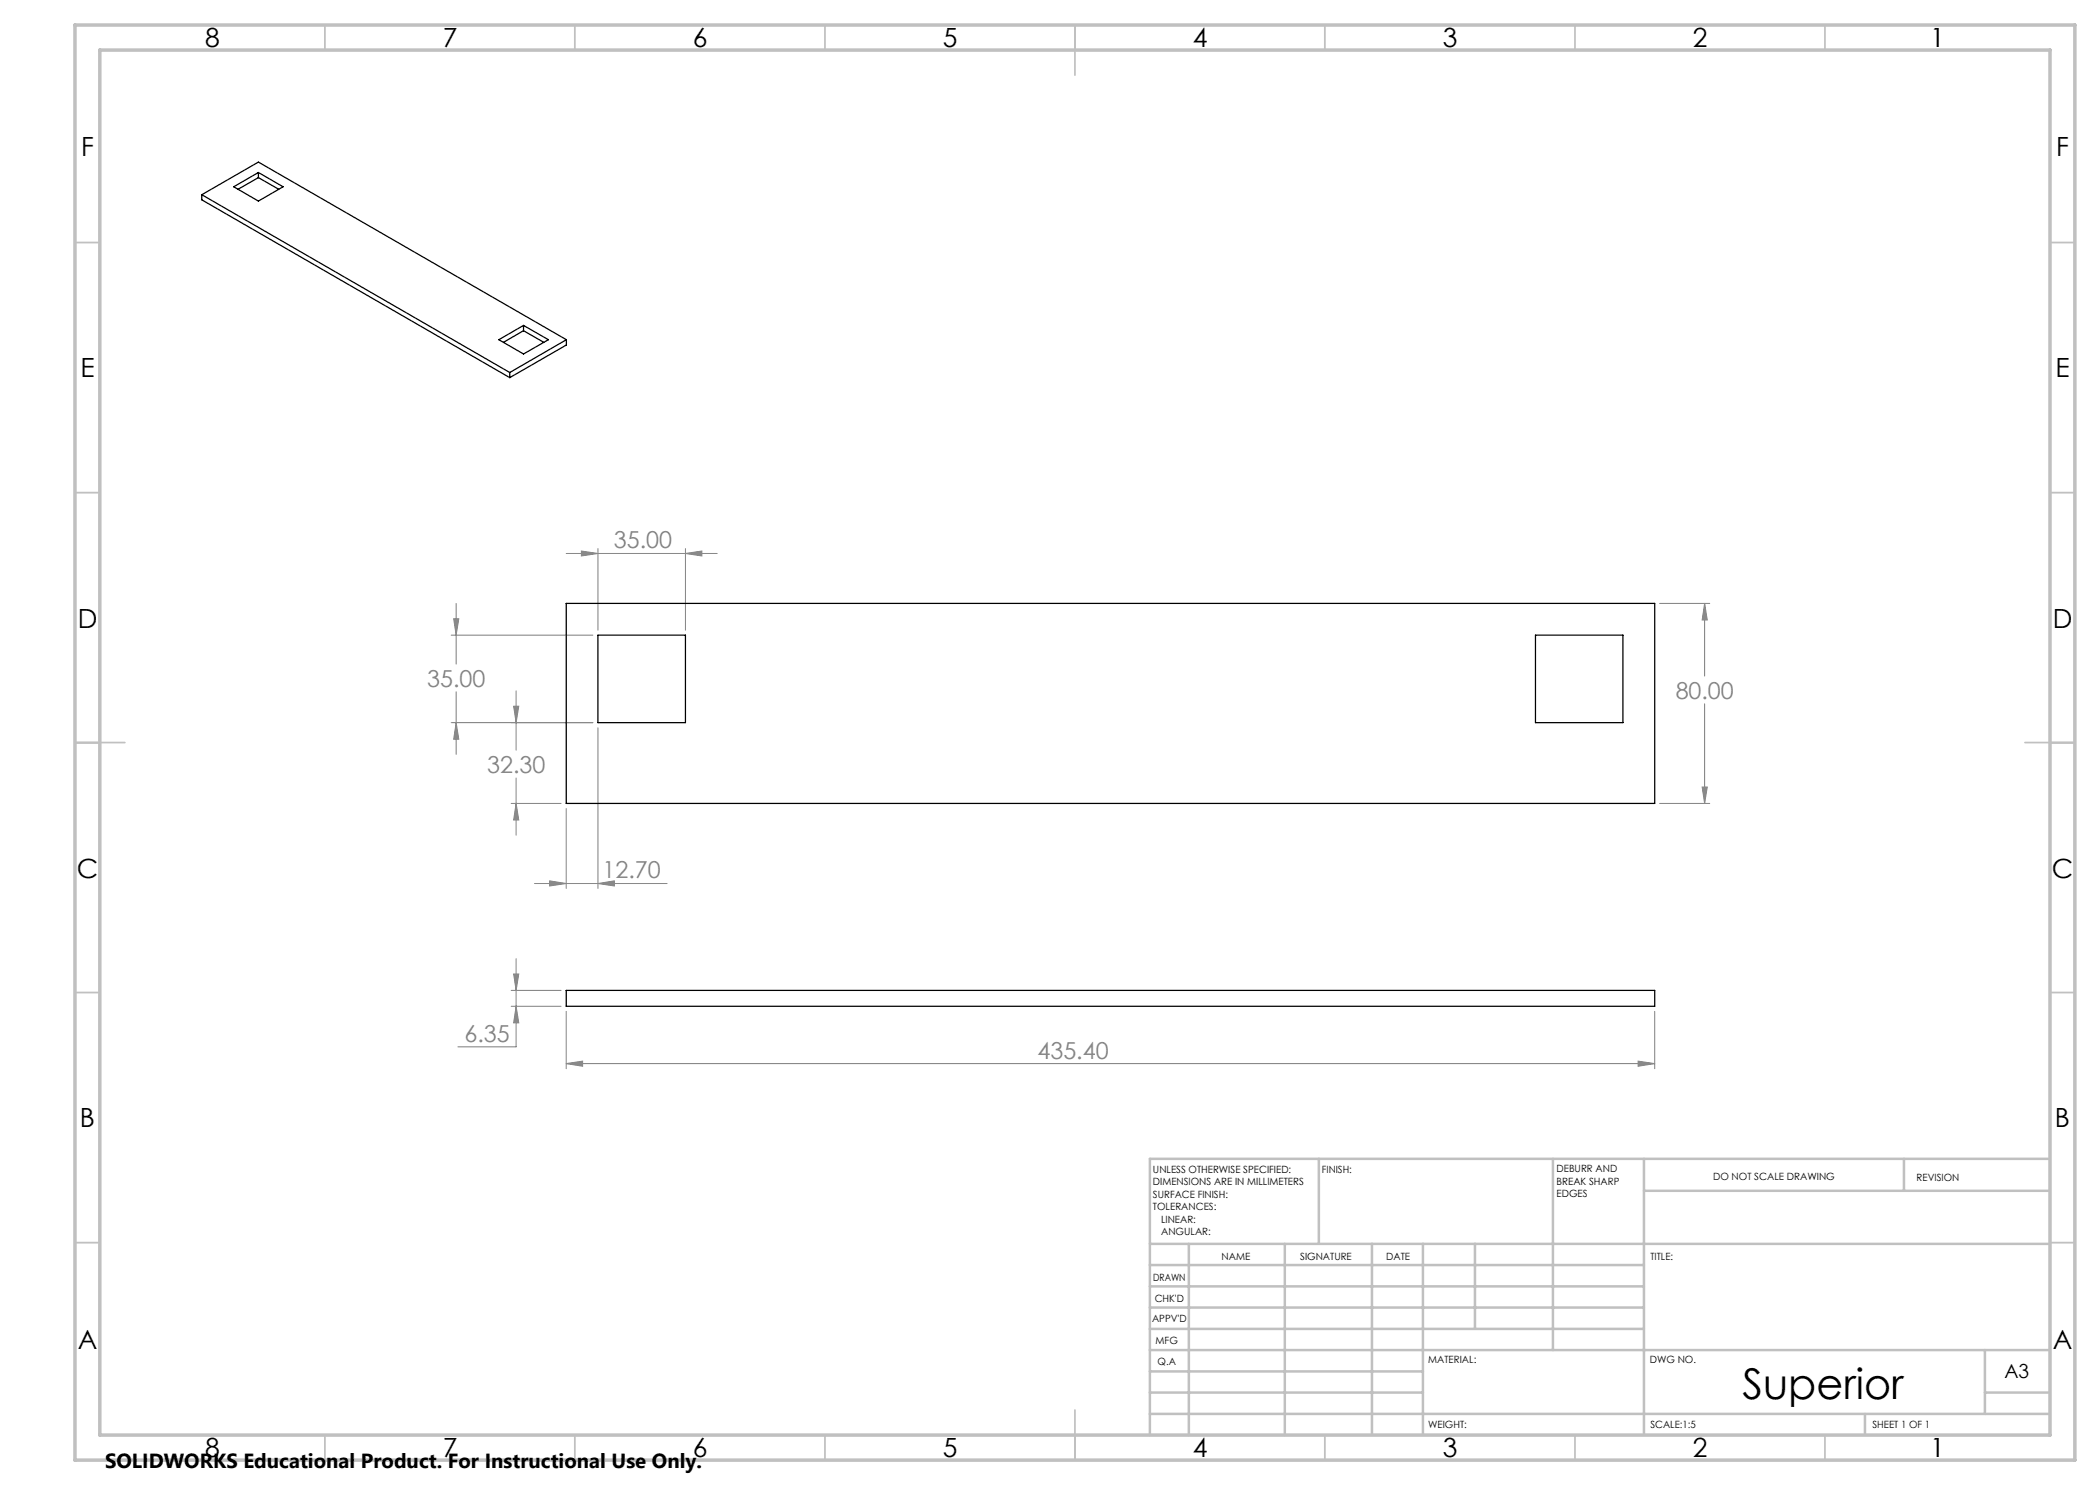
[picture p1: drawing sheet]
<svg xmlns="http://www.w3.org/2000/svg" width="420mm" height="297mm" viewBox="0 0 420 297" stroke-linecap="round" stroke-linejoin="round" font-family="sans-serif">
<g fill="none" stroke="#808080" stroke-width=".2">
<path d="M113.2 110.7h30.2M116.3 110.2l3.3 .5-3.3 .5zM119.6 109.7v16.3M137.1 110.7l3.3-.5v1zM137.1 109.7v16.3M90.2 127h28.4M90.7 123.8h1.1l-.6 3.2zM91.2 120.7v12.1M91.2 138.4v12.5M103.2 138.2v11.8M331.9 120.7h10M340.9 120.7l.6 3.3h-1.1z"/>
<path d="M340.9 120.7v14.5M90.2 144.5h28.4M91.2 144.5l.6 3.3h-1.1zM102.7 141.2h1.1l-.6 3.3zM103.2 155.6v11.4M119.6 145.6v32.1M340.4 157.4h1.1l-.6 3.3zM340.9 140.8v19.9M102.2 160.7h10M103.2 160.7l.6 3.3h-1.1zM106.9 176.7h26.5M109.9 176.2l3.3 .5-3.3 .5z"/>
<path d="M113.2 161.7v16M119.6 176.7l3.3-.5v1zM331.9 160.7h10M102.2 198.1h10M102.7 194.8h1.1l-.6 3.3zM103.2 191.7v17.7h-11.6M102.2 201.3h10M103.2 201.3l.6 3.3h-1.1zM113.2 212.7l3.3-.5v1.1zM113.2 202.3v11.4M113.2 212.7h217.7M327.6 212.2l3.3 .5-3.3 .6z"/>
<path d="M330.9 202.3v11.4"/>
</g>
<g fill="none" stroke="#c0c0c0" stroke-width=".35">
<path d="M65 5v5M115 5v5M165 5v5M215 5v10M265 5v5M315 5v5M365 5v5M15 48.5h5M410 48.5h5M15 98.5h5M410 98.5h5M15 148.5h10"/>
<path d="M405 148.5h10M15 198.5h5M410 198.5h5M15 248.5h5M410 248.5h5M65 287v5M115 287v5M165 287v5M215 282v10M265 287v5M315 287v5M365 287v5"/>
</g>
<g fill="none" stroke="#c0c0c0" stroke-width=".5">
<path d="M263.8 231.8v17M310.6 231.8v38.2M328.8 231.8v55.2M328.8 238.2h81.2M380.8 231.8v6.4M410 231.8h-180v55.2M230 248.8h180M230 257.3h98.8M230 253h98.8M237.8 248.8v38.2M257 248.8v38.2M274.4 248.8v38.2"/>
<path d="M284.6 248.8v38.2M295 248.8v17M230 265.8h98.8M230 261.5h98.8M230 278.5h54.6M230 274.3h54.6M230 270h180M397 278.5h13M397 270v12.8M230 282.8h180M373 282.8v4.2"/>
</g>
<path d="M15 5h400v287h-400zM20 10h390v277h-390z" fill="none" stroke="#c0c0c0" stroke-width=".7"/>
<g fill="#808080">
<path d="M137.1 110.7l3.3-.5v1zM116.3 110.2l3.3 .5-3.3 .5z"/>
<path d="M113.2 212.7l3.3-.5v1.1zM327.6 212.2l3.3 .5-3.3 .6zM102.7 194.8h1.1l-.6 3.3zM103.2 201.3l.6 3.3h-1.1zM91.2 144.5l.6 3.3h-1.1zM90.7 123.8h1.1l-.6 3.2zM102.7 141.2h1.1l-.6 3.3zM103.2 160.7l.6 3.3h-1.1zM340.4 157.4h1.1l-.6 3.3zM340.9 120.7l.6 3.3h-1.1zM109.9 176.2l3.3 .5-3.3 .5zM119.6 176.7l3.3-.5v1z"/>
</g>
<g fill="none" stroke="#000" stroke-width=".25">
<path d="M40.4 38.9l61.6 35.6M40.4 38.9l11.3-6.5 61.6 35.5M40.4 38.9v1.1l61.6 35.5M46.7 37.4l5-2.9 4.9 2.9-4.9 2.8zM51.7 34.5v1M51.7 35.5l4 2.3M51.7 35.5l-4.1 2.3M99.8 67.9l4.9-2.8 5 2.8-5 2.9zM102 74.5v1M104.7 65.1v1M104.7 66.1l4.1 2.4M104.7 66.1l-4 2.4"/>
<path d="M113.3 67.9l-11.3 6.6M113.3 67.9v1.1l-11.3 6.5M113.2 120.7h217.7v40h-217.7zM119.6 127h17.5v17.5h-17.5zM307.1 127h17.5v17.5h-17.5zM113.2 198.1h217.7v3.2h-217.7z"/>
</g>
<text font-size="8.5" x="348.5" y="279.7">Superior</text>
<g font-size="5.3">
<text x="41" y="9.5">8</text>
<text x="88.5" y="9.5">7</text>
<text x="138.5" y="9.5">6</text>
<text x="188.5" y="9.5">5</text>
<text x="238.5" y="9.5">4</text>
<text x="288.5" y="9.5">3</text>
<text x="338.5" y="9.5">2</text>
<text x="386" y="9.5">1</text>
<text x="16.2" y="31.3">F</text>
<text x="411.2" y="31.3">F</text>
<text x="16.1" y="75.5">E</text>
<text x="411.1" y="75.5">E</text>
<text x="15.5" y="125.5">D</text>
<text x="410.5" y="125.5">D</text>
<text x="15.4" y="175.5">C</text>
<text x="410.4" y="175.5">C</text>
<text x="16" y="225.5">B</text>
<text x="411" y="225.5">B</text>
<text x="15.5" y="269.8">A</text>
<text x="410.5" y="269.8">A</text>
<text x="41" y="291.5">8</text>
<text x="88.5" y="291.5">7</text>
<text x="138.5" y="291.5">6</text>
<text x="188.5" y="291.5">5</text>
<text x="238.5" y="291.5">4</text>
<text x="288.5" y="291.5">3</text>
<text x="338.5" y="291.5">2</text>
<text x="386" y="291.5">1</text>
</g>
<g font-size="4.7" fill="#808080">
<text x="122.8" y="109.7">35.00</text>
<text x="85.4" y="137.3">35.00</text>
<text x="335.1" y="139.7">80.00</text>
<text x="97.4" y="154.6">32.30</text>
<text x="120.5" y="175.7">12.70</text>
<text x="92.9" y="208.3">6.35</text>
<text x="207.5" y="211.7">435.40</text>
</g>
<text font-size="4.1" x="21" y="293.7">SOLIDWORKS Educational Product. For Instructional Use Only.</text>
<text font-size="3.9" x="400.9" y="275.5">A3</text>
<g font-size="2">
<text x="230.6" y="234.6">UNLESS OTHERWISE SPECIFIED:</text>
<text x="230.6" y="237.1">DIMENSIONS ARE IN MILLIMETERS</text>
<text x="230.6" y="239.6">SURFACE FINISH:</text>
<text x="264.4" y="234.6">FINISH:</text>
<text x="311.3" y="234.5">DEBURR AND</text>
<text x="311.3" y="237">BREAK SHARP</text>
<text x="311.3" y="239.5">EDGES</text>
<text x="342.6" y="236">DO NOT SCALE DRAWING</text>
<text x="383.3" y="236.2">REVISION</text>
<text x="230.6" y="242.1">TOLERANCES:</text>
<text x="232.2" y="244.6">LINEAR:</text>
<text x="232.2" y="247.1">ANGULAR:</text>
<text x="244.3" y="252">NAME</text>
<text x="260" y="251.9">SIGNATURE</text>
<text x="277.2" y="251.9">DATE</text>
<text x="330.1" y="251.9">TITLE:</text>
<text x="230.6" y="256.1">DRAWN</text>
<text x="230.9" y="260.3">CHK'D</text>
<text x="230.4" y="264.4">APPV'D</text>
<text x="231.1" y="268.8">MFG</text>
<text x="231.5" y="273">Q.A</text>
<text x="285.6" y="272.5">MATERIAL:</text>
<text x="330" y="272.5">DWG NO.</text>
<text x="285.6" y="285.5">WEIGHT:</text>
<text x="330.1" y="285.6">SCALE:1:5</text>
<text x="374.5" y="285.6">SHEET 1 OF 1</text>
</g>
</svg>
